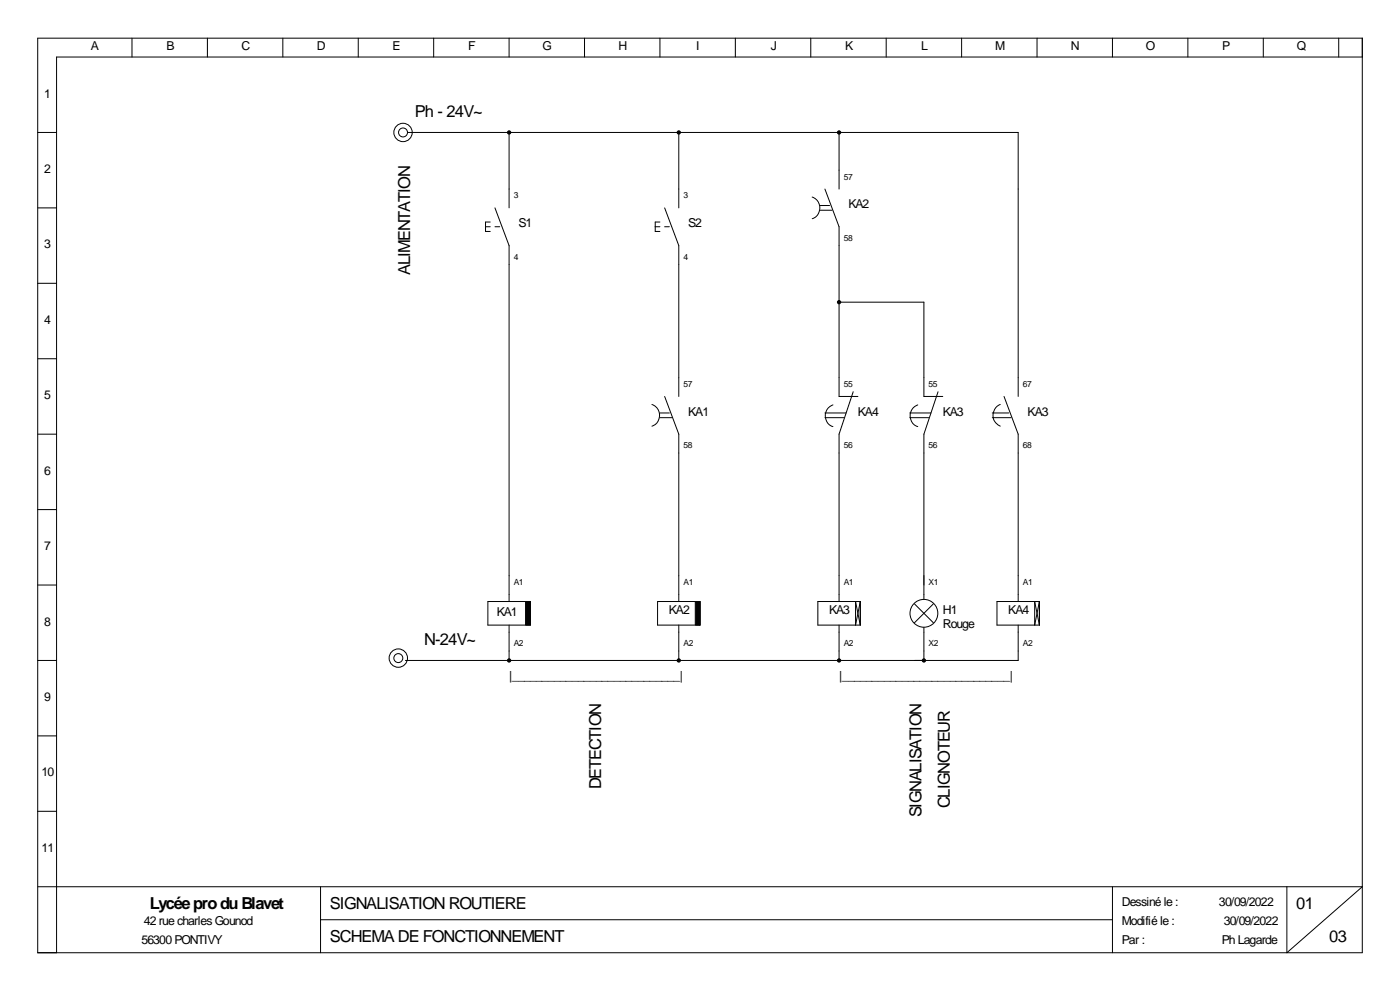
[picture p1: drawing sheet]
<svg xmlns="http://www.w3.org/2000/svg" width="297mm" height="210mm" viewBox="0 0 297 210" stroke-linecap="round" stroke-linejoin="round" font-family="sans-serif">
<g fill="none" stroke="#000" stroke-width=".21">
<path d="M8 8.1h281v194h-281zM28 8.1v4M44 8.1v4M60 8.1v4M76 8.1v4M92 8.1v4M108 8.1v4M124 8.1v4M140 8.1v4M156 8.1v4M172 8.1v4M188 8.1v4"/>
<path d="M204 8.1v4M220 8.1v4M236 8.1v4M252 8.1v4M268 8.1v4M284 8.1v4M289 12.1h-277v190M8 28.1h4M86.5 28.1h129.5v56M108 28.1v16M144 28.1v16M178 28.1v12"/>
<path d="M8 44.1h4M103 48.1h1M104 47.1h-1v2h1M105 44.1l3 8v75.5M105 48.1h1M139 48.1h1M140 47.1h-1v2h1M141 44.1l3 8v32M141 48.1h1M172.3 41.8a2.44 2.44 0 0 1 1.6 2.3 2.44 2.44 0 0 1-1.6 2.3M174 43.6h2M174 44.6h2.5"/>
<path d="M175 40.1l3 8v36h4M8 60.1h4M8 76.1h4M178 64.1h18v20h4M8 92.1h4M138.3 85.8a2.44 2.44 0 0 1 1.6 2.3 2.44 2.44 0 0 1-1.6 2.3M140 88.6h2.5M140 87.6h2M141 84.1l3 8v35.5M175 88.6h4M175 87.6h4.5M176.7 85.9a2.44 2.44 0 0 0-1.6 2.3 2.44 2.44 0 0 0 1.6 2.3"/>
<path d="M181 83.1l-3 9v35.5M193 88.6h4M193 87.6h4.5M194.7 85.9a2.44 2.44 0 0 0-1.6 2.3 2.44 2.44 0 0 0 1.6 2.3M199 83.1l-3 9v35M210.5 88.6h4M210.5 87.6h3.5M212.2 85.8a2.49 2.49 0 0 0-1.5 2.3 2.49 2.49 0 0 0 1.5 2.3M213 84.1l3 8v35.5M8 108.1h4M8 124.1h4M103.5 127.6h9v5h-9z"/>
<path d="M108 132.6v7.5M139.5 127.6h9v5h-9zM144 132.6v7.5M178 132.6v7.5M182.5 127.6h-9v5h9M182.5 127.6v5M182.5 127.6l-1 5v-5l1 5M194 128.1l4 4M196 133.1v7M198 128.1l-4 4M216 132.6v7.5h-130M220.5 127.6h-9v5h9"/>
<path d="M220.5 127.6v5M220.5 127.6l-1 5v-5l1 5M8 140.1h4M8 156.1h4M8 172.1h4M8 188.1h281l-16 14v-14M68 188.1v14M68 195.1h168M236 188.1v14"/>
<circle cx="85.5" cy="28.1" r="1.95"/>
<circle cx="85.5" cy="28.1" r=".95"/>
<circle cx="84.5" cy="139.6" r="1.95"/>
<circle cx="84.5" cy="139.6" r=".95"/>
<circle cx="196" cy="130.1" r="2.95"/>
</g>
<g fill="#000" stroke="#000" stroke-width=".21">
<path d="M111.5 127.6h1v5h-1z" fill-rule="evenodd"/>
<path d="M147.5 127.6h1v5h-1z" fill-rule="evenodd"/>
<circle cx="108" cy="28.1" r=".35"/>
<circle cx="144" cy="28.1" r=".35"/>
<circle cx="178" cy="28.1" r=".35"/>
<circle cx="178" cy="64.1" r=".35"/>
<circle cx="108" cy="140.1" r=".35"/>
<circle cx="144" cy="140.1" r=".35"/>
<circle cx="178" cy="140.1" r=".35"/>
<circle cx="196" cy="140.1" r=".35"/>
</g>
<g font-size="3.5">
<text x="88" y="24.9">Ph - 24V~</text>
<text x="87" y="58.4" transform="rotate(-90 87 58.4)">ALIMENTATION</text>
<text x="90" y="136.9">N-24V~</text>
<text x="127.5" y="167.4" transform="rotate(-90 127.5 167.4)">DETECTION</text>
<text x="195.5" y="173.4" transform="rotate(-90 195.5 173.4)">SIGNALISATION</text>
<text x="201.5" y="171.4" transform="rotate(-90 201.5 171.4)">CLIGNOTEUR</text>
<text x="31.8" y="192.9">LycéeproduBlavet</text>
<text x="70" y="192.9">SIGNALISATION ROUTIERE</text>
<text x="275" y="192.9">01</text>
<text x="70" y="199.9">SCHEMA DE FONCTIONNEMENT</text>
<text x="282" y="199.9">03</text>
</g>
<g font-size="2.6">
<text x="19.3" y="10.7">A</text>
<text x="35.3" y="10.7">B</text>
<text x="51.2" y="10.7">C</text>
<text x="67.2" y="10.7">D</text>
<text x="83.3" y="10.7">E</text>
<text x="99.3" y="10.7">F</text>
<text x="115.1" y="10.7">G</text>
<text x="131.2" y="10.7">H</text>
<text x="147.7" y="10.7">I</text>
<text x="163.5" y="10.7">J</text>
<text x="179.3" y="10.7">K</text>
<text x="195.4" y="10.7">L</text>
<text x="211.1" y="10.7">M</text>
<text x="227.2" y="10.7">N</text>
<text x="243.1" y="10.7">O</text>
<text x="259.3" y="10.7">P</text>
<text x="275.1" y="10.7">Q</text>
<text x="9.4" y="20.7">1</text>
<text x="9.4" y="36.7">2</text>
<text x="180" y="44.2">KA2</text>
<text x="9.4" y="52.7">3</text>
<text x="110" y="48.2">S1</text>
<text x="146" y="48.2">S2</text>
<text x="9.4" y="68.7">4</text>
<text x="9.4" y="84.7">5</text>
<text x="146" y="88.2">KA1</text>
<text x="182" y="88.2">KA4</text>
<text x="200" y="88.2">KA3</text>
<text x="218" y="88.2">KA3</text>
<text x="9.4" y="100.7">6</text>
<text x="9.4" y="116.7">7</text>
<text x="105.4" y="130.7">KA1</text>
<text x="141.9" y="130.2">KA2</text>
<text x="175.9" y="130.2">KA3</text>
<text x="200" y="130.2">H1</text>
<text x="213.9" y="130.2">KA4</text>
<text x="9.4" y="132.7">8</text>
<text x="200" y="133.2">Rouge</text>
<text x="9.4" y="148.7">9</text>
<text x="108" y="144.2">|____________________________|</text>
<text x="178" y="144.2">|____________________________|</text>
<text x="8.8" y="164.7">10</text>
<text x="8.8" y="180.7">11</text>
<text x="30.5" y="196.2">42 rue charles Gounod</text>
<text x="238" y="192.2">Dessiné le :</text>
<text x="238" y="196.2">Modifié le :</text>
<text x="258.6" y="192.2">30/09/2022</text>
<text x="259.6" y="196.2">30/09/2022</text>
<text x="30" y="200.2">56300 PONTIVY</text>
<text x="238" y="200.2">Par :</text>
<text x="259.2" y="200.2">Ph Lagarde</text>
</g>
<g font-size="1.8">
<text x="179" y="38.1">57</text>
<text x="109" y="42.1">3</text>
<text x="145" y="42.1">3</text>
<text x="179" y="51.1">58</text>
<text x="109" y="55.1">4</text>
<text x="145" y="55.1">4</text>
<text x="145" y="82.1">57</text>
<text x="179" y="82.1">55</text>
<text x="197" y="82.1">55</text>
<text x="217" y="82.1">67</text>
<text x="145" y="95.1">58</text>
<text x="179" y="95.1">56</text>
<text x="197" y="95.1">56</text>
<text x="217" y="95.1">68</text>
<text x="109" y="124.1">A1</text>
<text x="145" y="124.1">A1</text>
<text x="179" y="124.1">A1</text>
<text x="197" y="124.1">X1</text>
<text x="217" y="124.1">A1</text>
<text x="109" y="137.1">A2</text>
<text x="145" y="137.1">A2</text>
<text x="179" y="137.1">A2</text>
<text x="197" y="137.1">X2</text>
<text x="217" y="137.1">A2</text>
</g>
</svg>
